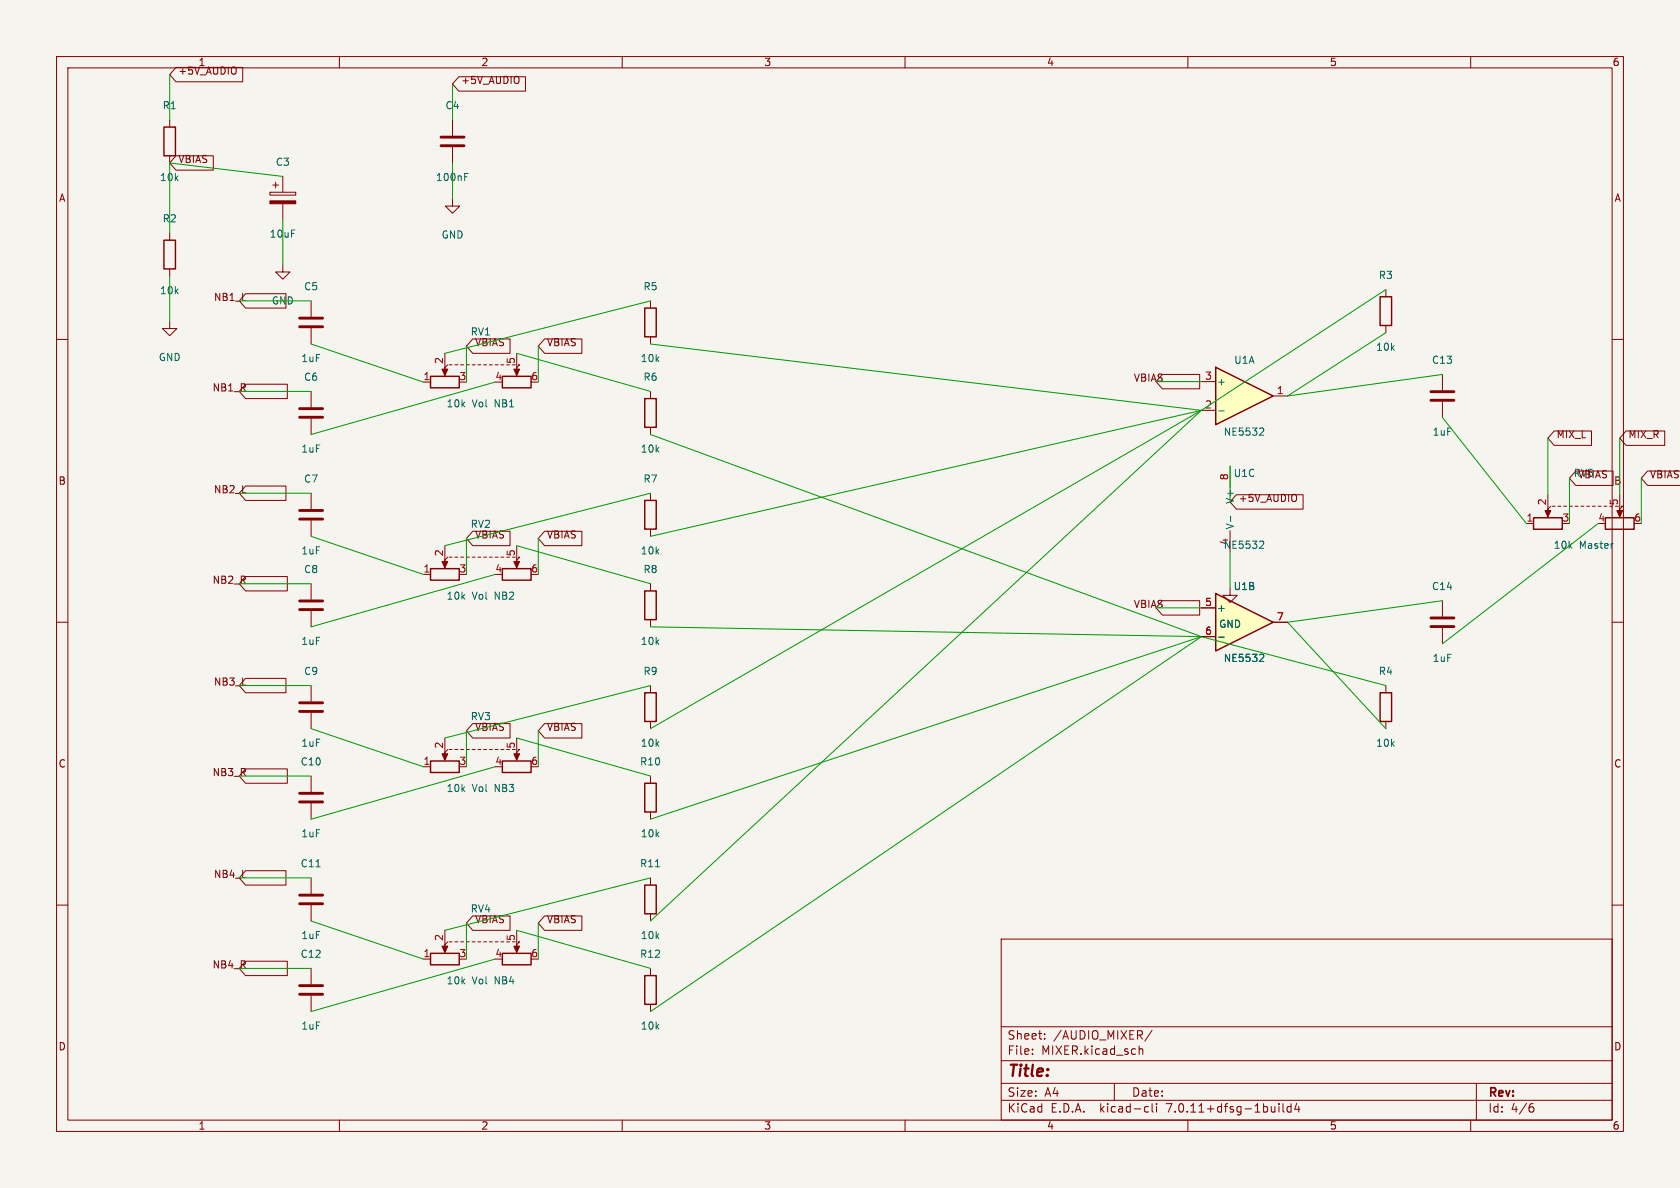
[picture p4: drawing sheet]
(kicad_sch (version 20230121) (generator eeschema)

 (paper "A4")

 (lib_symbols
  (symbol "Amplifier_Operational:LM2904" (pin_names (offset 0.127)) (in_bom yes) (on_board yes)
   (property "Reference" "U" (at 0 5.08 0) (effects (font (size 1.27 1.27)) (justify left)))
   (property "Value" "LM2904" (at 0 -5.08 0) (effects (font (size 1.27 1.27)) (justify left)))
   (property "Footprint" "" (at 0 0 0) (effects (font (size 1.27 1.27)) hide))
   (property "Datasheet" "http://www.ti.com/lit/ds/symlink/lm358.pdf" (at 0 0 0) (effects (font (size 1.27 1.27)) hide))
   (property "ki_locked" "" (at 0 0 0) (effects (font (size 1.27 1.27))))
   (symbol "LM2904_1_1"
    (polyline (pts (xy -5.08 5.08) (xy 5.08 0) (xy -5.08 -5.08) (xy -5.08 5.08)) (stroke (width 0.254) (type default)) (fill (type background)))
    (pin output line (at 7.62 0 180) (length 2.54) (name "~" (effects (font (size 1.27 1.27)))) (number "1" (effects (font (size 1.27 1.27)))))
    (pin input line (at -7.62 -2.54 0) (length 2.54) (name "-" (effects (font (size 1.27 1.27)))) (number "2" (effects (font (size 1.27 1.27)))))
    (pin input line (at -7.62 2.54 0) (length 2.54) (name "+" (effects (font (size 1.27 1.27)))) (number "3" (effects (font (size 1.27 1.27))))))
   (symbol "LM2904_2_1"
    (polyline (pts (xy -5.08 5.08) (xy 5.08 0) (xy -5.08 -5.08) (xy -5.08 5.08)) (stroke (width 0.254) (type default)) (fill (type background)))
    (pin input line (at -7.62 2.54 0) (length 2.54) (name "+" (effects (font (size 1.27 1.27)))) (number "5" (effects (font (size 1.27 1.27)))))
    (pin input line (at -7.62 -2.54 0) (length 2.54) (name "-" (effects (font (size 1.27 1.27)))) (number "6" (effects (font (size 1.27 1.27)))))
    (pin output line (at 7.62 0 180) (length 2.54) (name "~" (effects (font (size 1.27 1.27)))) (number "7" (effects (font (size 1.27 1.27))))))
   (symbol "LM2904_3_1"
    (pin power_in line (at -2.54 -7.62 90) (length 3.81) (name "V-" (effects (font (size 1.27 1.27)))) (number "4" (effects (font (size 1.27 1.27)))))
    (pin power_in line (at -2.54 7.62 270) (length 3.81) (name "V+" (effects (font (size 1.27 1.27)))) (number "8" (effects (font (size 1.27 1.27)))))))
  (symbol "Device:C" (pin_numbers hide) (pin_names (offset 0.254)) (in_bom yes) (on_board yes)
   (property "Reference" "C" (at 0.635 2.54 0) (effects (font (size 1.27 1.27)) (justify left)))
   (property "Value" "C" (at 0.635 -2.54 0) (effects (font (size 1.27 1.27)) (justify left)))
   (property "Footprint" "" (at 0.9652 -3.81 0) (effects (font (size 1.27 1.27)) hide))
   (property "Datasheet" "~" (at 0 0 0) (effects (font (size 1.27 1.27)) hide))
   (symbol "C_0_1"
    (polyline (pts (xy -2.032 -0.762) (xy 2.032 -0.762)) (stroke (width 0.508) (type default)) (fill (type none)))
    (polyline (pts (xy -2.032 0.762) (xy 2.032 0.762)) (stroke (width 0.508) (type default)) (fill (type none))))
   (symbol "C_1_1"
    (pin passive line (at 0 3.81 270) (length 2.794) (name "~" (effects (font (size 1.27 1.27)))) (number "1" (effects (font (size 1.27 1.27)))))
    (pin passive line (at 0 -3.81 90) (length 2.794) (name "~" (effects (font (size 1.27 1.27)))) (number "2" (effects (font (size 1.27 1.27)))))))
  (symbol "Device:C_Polarized" (pin_numbers hide) (pin_names (offset 0.254)) (in_bom yes) (on_board yes)
   (property "Reference" "C" (at 0.635 2.54 0) (effects (font (size 1.27 1.27)) (justify left)))
   (property "Value" "C_Polarized" (at 0.635 -2.54 0) (effects (font (size 1.27 1.27)) (justify left)))
   (property "Footprint" "" (at 0.9652 -3.81 0) (effects (font (size 1.27 1.27)) hide))
   (property "Datasheet" "~" (at 0 0 0) (effects (font (size 1.27 1.27)) hide))
   (symbol "C_Polarized_0_1"
    (rectangle (start -2.286 0.508) (end 2.286 1.016) (stroke (width 0) (type default)) (fill (type none)))
    (polyline (pts (xy -1.778 2.286) (xy -0.762 2.286)) (stroke (width 0) (type default)) (fill (type none)))
    (polyline (pts (xy -1.27 2.794) (xy -1.27 1.778)) (stroke (width 0) (type default)) (fill (type none)))
    (rectangle (start 2.286 -0.508) (end -2.286 -1.016) (stroke (width 0) (type default)) (fill (type outline))))
   (symbol "C_Polarized_1_1"
    (pin passive line (at 0 3.81 270) (length 2.794) (name "~" (effects (font (size 1.27 1.27)))) (number "1" (effects (font (size 1.27 1.27)))))
    (pin passive line (at 0 -3.81 90) (length 2.794) (name "~" (effects (font (size 1.27 1.27)))) (number "2" (effects (font (size 1.27 1.27)))))))
  (symbol "Device:R" (pin_numbers hide) (pin_names (offset 0)) (in_bom yes) (on_board yes)
   (property "Reference" "R" (at 2.032 0 90) (effects (font (size 1.27 1.27))))
   (property "Value" "R" (at 0 0 90) (effects (font (size 1.27 1.27))))
   (property "Footprint" "" (at -1.778 0 90) (effects (font (size 1.27 1.27)) hide))
   (property "Datasheet" "~" (at 0 0 0) (effects (font (size 1.27 1.27)) hide))
   (symbol "R_0_1"
    (rectangle (start -1.016 -2.54) (end 1.016 2.54) (stroke (width 0.254) (type default)) (fill (type none))))
   (symbol "R_1_1"
    (pin passive line (at 0 3.81 270) (length 1.27) (name "~" (effects (font (size 1.27 1.27)))) (number "1" (effects (font (size 1.27 1.27)))))
    (pin passive line (at 0 -3.81 90) (length 1.27) (name "~" (effects (font (size 1.27 1.27)))) (number "2" (effects (font (size 1.27 1.27)))))))
  (symbol "Device:R_Potentiometer_Dual" (pin_names (offset 1.016) hide) (in_bom yes) (on_board yes)
   (property "Reference" "RV" (at 0 3.81 0) (effects (font (size 1.27 1.27))))
   (property "Value" "R_Potentiometer_Dual" (at 0 1.905 0) (effects (font (size 1.27 1.27))))
   (property "Footprint" "" (at 6.35 -1.905 0) (effects (font (size 1.27 1.27)) hide))
   (property "Datasheet" "~" (at 6.35 -1.905 0) (effects (font (size 1.27 1.27)) hide))
   (symbol "R_Potentiometer_Dual_0_1"
    (rectangle (start -8.89 -1.524) (end -3.81 -3.556) (stroke (width 0.254) (type default)) (fill (type none)))
    (polyline (pts (xy -6.35 0) (xy -6.35 -1.016)) (stroke (width 0) (type default)) (fill (type none)))
    (polyline (pts (xy -6.35 0) (xy -6.35 -1.016)) (stroke (width 0) (type default)) (fill (type none)))
    (polyline (pts (xy -6.35 0) (xy -5.842 0.508)) (stroke (width 0) (type default)) (fill (type none)))
    (polyline (pts (xy -5.588 0.508) (xy -5.08 0.508)) (stroke (width 0) (type default)) (fill (type none)))
    (polyline (pts (xy -4.572 0.508) (xy -4.064 0.508)) (stroke (width 0) (type default)) (fill (type none)))
    (polyline (pts (xy -3.556 0.508) (xy -3.048 0.508)) (stroke (width 0) (type default)) (fill (type none)))
    (polyline (pts (xy -2.54 0.508) (xy -2.032 0.508)) (stroke (width 0) (type default)) (fill (type none)))
    (polyline (pts (xy -1.524 0.508) (xy -1.016 0.508)) (stroke (width 0) (type default)) (fill (type none)))
    (polyline (pts (xy -0.508 0.508) (xy 0 0.508)) (stroke (width 0) (type default)) (fill (type none)))
    (polyline (pts (xy 0.508 0.508) (xy 1.016 0.508)) (stroke (width 0) (type default)) (fill (type none)))
    (polyline (pts (xy 1.524 0.508) (xy 2.032 0.508)) (stroke (width 0) (type default)) (fill (type none)))
    (polyline (pts (xy 2.54 0.508) (xy 3.048 0.508)) (stroke (width 0) (type default)) (fill (type none)))
    (polyline (pts (xy 3.556 0.508) (xy 4.064 0.508)) (stroke (width 0) (type default)) (fill (type none)))
    (polyline (pts (xy 4.572 0.508) (xy 5.08 0.508)) (stroke (width 0) (type default)) (fill (type none)))
    (polyline (pts (xy 5.588 0.508) (xy 6.096 0.508)) (stroke (width 0) (type default)) (fill (type none)))
    (polyline (pts (xy 6.35 0) (xy 6.35 -1.016)) (stroke (width 0) (type default)) (fill (type none)))
    (polyline (pts (xy 6.35 0) (xy 6.35 -1.016)) (stroke (width 0) (type default)) (fill (type none)))
    (polyline (pts (xy 6.604 0.508) (xy 6.858 0.508) (xy 6.35 0)) (stroke (width 0) (type default)) (fill (type none)))
    (polyline (pts (xy -6.35 -1.397) (xy -6.858 -0.254) (xy -5.842 -0.254) (xy -6.35 -1.397)) (stroke (width 0) (type default)) (fill (type outline)))
    (polyline (pts (xy 6.35 -1.397) (xy 5.842 -0.254) (xy 6.858 -0.254) (xy 6.35 -1.397)) (stroke (width 0) (type default)) (fill (type outline)))
    (rectangle (start 3.81 -1.524) (end 8.89 -3.556) (stroke (width 0.254) (type default)) (fill (type none))))
   (symbol "R_Potentiometer_Dual_1_1"
    (pin passive line (at -10.16 -2.54 0) (length 1.27) (name "1" (effects (font (size 1.27 1.27)))) (number "1" (effects (font (size 1.27 1.27)))))
    (pin passive line (at -6.35 2.54 270) (length 2.54) (name "2" (effects (font (size 1.27 1.27)))) (number "2" (effects (font (size 1.27 1.27)))))
    (pin passive line (at -2.54 -2.54 180) (length 1.27) (name "3" (effects (font (size 1.27 1.27)))) (number "3" (effects (font (size 1.27 1.27)))))
    (pin passive line (at 2.54 -2.54 0) (length 1.27) (name "4" (effects (font (size 1.27 1.27)))) (number "4" (effects (font (size 1.27 1.27)))))
    (pin passive line (at 6.35 2.54 270) (length 2.54) (name "5" (effects (font (size 1.27 1.27)))) (number "5" (effects (font (size 1.27 1.27)))))
    (pin passive line (at 10.16 -2.54 180) (length 1.27) (name "6" (effects (font (size 1.27 1.27)))) (number "6" (effects (font (size 1.27 1.27)))))))
  (symbol "power:GND" (power) (pin_names (offset 0)) (in_bom yes) (on_board yes)
   (property "Reference" "#PWR" (at 0 -6.35 0) (effects (font (size 1.27 1.27)) hide))
   (property "Value" "GND" (at 0 -3.81 0) (effects (font (size 1.27 1.27))))
   (property "Footprint" "" (at 0 0 0) (effects (font (size 1.27 1.27)) hide))
   (property "Datasheet" "" (at 0 0 0) (effects (font (size 1.27 1.27)) hide))
   (symbol "GND_0_1"
    (polyline (pts (xy 0 0) (xy 0 -1.27) (xy 1.27 -1.27) (xy 0 -2.54) (xy -1.27 -1.27) (xy 0 -1.27)) (stroke (width 0) (type default)) (fill (type none))))
   (symbol "GND_1_1"
    (pin power_in line (at 0 0 270) (length 0) hide (name "GND" (effects (font (size 1.27 1.27)))) (number "1" (effects (font (size 1.27 1.27))))))))


 (wire (pts (xy 30 28.81) (xy 50 31.19)) (stroke (width 0) (type default)))
 (wire (pts (xy 255 106.19) (xy 227.62 110)) (stroke (width 0) (type default)))
 (wire (pts (xy 30 21.19) (xy 30 13.19)) (stroke (width 0) (type default)))
 (wire (pts (xy 115 162.81) (xy 212.38 72.54)) (stroke (width 0) (type default)))
 (wire (pts (xy 55 144.81) (xy 87.54 135.54)) (stroke (width 0) (type default)))
 (wire (pts (xy 255 113.81) (xy 282.54 92.54)) (stroke (width 0) (type default)))
 (wire (pts (xy 115 128.81) (xy 212.38 72.54)) (stroke (width 0) (type default)))
 (wire (pts (xy 55 155.19) (xy 42.3 155.19)) (stroke (width 0) (type default)))
 (wire (pts (xy 115 144.81) (xy 212.38 112.54)) (stroke (width 0) (type default)))
 (wire (pts (xy 286.35 87.46) (xy 286.35 77.46)) (stroke (width 0) (type default)))
 (wire (pts (xy 82.46 135.54) (xy 82.46 129.19)) (stroke (width 0) (type default)))
 (wire (pts (xy 95.16 67.54) (xy 95.16 61.19)) (stroke (width 0) (type default)))
 (wire (pts (xy 212.38 107.46) (xy 204.38 107.46)) (stroke (width 0) (type default)))
 (wire (pts (xy 55 162.81) (xy 74.84 169.54)) (stroke (width 0) (type default)))
 (wire (pts (xy 212.38 67.46) (xy 204.38 67.46)) (stroke (width 0) (type default)))
 (wire (pts (xy 115 53.19) (xy 78.65 62.46)) (stroke (width 0) (type default)))
 (wire (pts (xy 30 28.81) (xy 30 41.19)) (stroke (width 0) (type default)))
 (wire (pts (xy 245 121.19) (xy 212.38 112.54)) (stroke (width 0) (type default)))
 (wire (pts (xy 82.46 169.54) (xy 82.46 163.19)) (stroke (width 0) (type default)))
 (wire (pts (xy 115 76.81) (xy 212.38 112.54)) (stroke (width 0) (type default)))
 (wire (pts (xy 30 48.81) (xy 30 56.81)) (stroke (width 0) (type default)))
 (wire (pts (xy 115 155.19) (xy 78.65 164.46)) (stroke (width 0) (type default)))
 (wire (pts (xy 217.46 82.38) (xy 217.46 88.73)) (stroke (width 0) (type default)))
 (wire (pts (xy 55 87.19) (xy 42.3 87.19)) (stroke (width 0) (type default)))
 (wire (pts (xy 55 178.81) (xy 87.54 169.54)) (stroke (width 0) (type default)))
 (wire (pts (xy 55 103.19) (xy 42.3 103.19)) (stroke (width 0) (type default)))
 (wire (pts (xy 95.16 101.54) (xy 95.16 95.19)) (stroke (width 0) (type default)))
 (wire (pts (xy 55 69.19) (xy 42.3 69.19)) (stroke (width 0) (type default)))
 (wire (pts (xy 217.46 97.62) (xy 217.46 103.97)) (stroke (width 0) (type default)))
 (wire (pts (xy 115 171.19) (xy 91.35 164.46)) (stroke (width 0) (type default)))
 (wire (pts (xy 55 76.81) (xy 87.54 67.54)) (stroke (width 0) (type default)))
 (wire (pts (xy 82.46 67.54) (xy 82.46 61.19)) (stroke (width 0) (type default)))
 (wire (pts (xy 277.46 92.54) (xy 277.46 84.54)) (stroke (width 0) (type default)))
 (wire (pts (xy 55 128.81) (xy 74.84 135.54)) (stroke (width 0) (type default)))
 (wire (pts (xy 95.16 135.54) (xy 95.16 129.19)) (stroke (width 0) (type default)))
 (wire (pts (xy 82.46 101.54) (xy 82.46 95.19)) (stroke (width 0) (type default)))
 (wire (pts (xy 115 69.19) (xy 91.35 62.46)) (stroke (width 0) (type default)))
 (wire (pts (xy 55 137.19) (xy 42.3 137.19)) (stroke (width 0) (type default)))
 (wire (pts (xy 273.65 87.46) (xy 273.65 77.46)) (stroke (width 0) (type default)))
 (wire (pts (xy 245 51.19) (xy 212.38 72.54)) (stroke (width 0) (type default)))
 (wire (pts (xy 245 128.81) (xy 227.62 110)) (stroke (width 0) (type default)))
 (wire (pts (xy 55 110.81) (xy 87.54 101.54)) (stroke (width 0) (type default)))
 (wire (pts (xy 255 73.81) (xy 269.84 92.54)) (stroke (width 0) (type default)))
 (wire (pts (xy 115 94.81) (xy 212.38 72.54)) (stroke (width 0) (type default)))
 (wire (pts (xy 55 53.19) (xy 42.3 53.19)) (stroke (width 0) (type default)))
 (wire (pts (xy 245 58.81) (xy 227.62 70)) (stroke (width 0) (type default)))
 (wire (pts (xy 55 60.81) (xy 74.84 67.54)) (stroke (width 0) (type default)))
 (wire (pts (xy 115 87.19) (xy 78.65 96.46)) (stroke (width 0) (type default)))
 (wire (pts (xy 115 121.19) (xy 78.65 130.46)) (stroke (width 0) (type default)))
 (wire (pts (xy 55 171.19) (xy 42.3 171.19)) (stroke (width 0) (type default)))
 (wire (pts (xy 55 94.81) (xy 74.84 101.54)) (stroke (width 0) (type default)))
 (wire (pts (xy 95.16 169.54) (xy 95.16 163.19)) (stroke (width 0) (type default)))
 (wire (pts (xy 115 137.19) (xy 91.35 130.46)) (stroke (width 0) (type default)))
 (wire (pts (xy 115 103.19) (xy 91.35 96.46)) (stroke (width 0) (type default)))
 (wire (pts (xy 290.16 92.54) (xy 290.16 84.54)) (stroke (width 0) (type default)))
 (wire (pts (xy 55 121.19) (xy 42.3 121.19)) (stroke (width 0) (type default)))
 (wire (pts (xy 115 110.81) (xy 212.38 112.54)) (stroke (width 0) (type default)))
 (wire (pts (xy 115 178.81) (xy 212.38 112.54)) (stroke (width 0) (type default)))
 (wire (pts (xy 255 66.19) (xy 227.62 70)) (stroke (width 0) (type default)))
 (wire (pts (xy 115 60.81) (xy 212.38 72.54)) (stroke (width 0) (type default)))
 (wire (pts (xy 50 38.81) (xy 50 46.81)) (stroke (width 0) (type default)))
 (wire (pts (xy 80 21.19) (xy 80 14.84)) (stroke (width 0) (type default)))
 (wire (pts (xy 80 28.81) (xy 80 35.16)) (stroke (width 0) (type default)))

 (global_label "NB4_R" (shape input) (at 42.3 171.19 0) (effects (font (size 1.27 1.27)) (justify right bottom))
  (property "Intersheetrefs" "${INTERSHEET_REFS}" (at 42.3 171.19 0) (effects (font (size 1.27 1.27)) hide)))
 (global_label "+5V_AUDIO" (shape input) (at 30 13.19 0) (effects (font (size 1.27 1.27)) (justify left bottom))
  (property "Intersheetrefs" "${INTERSHEET_REFS}" (at 30 13.19 0) (effects (font (size 1.27 1.27)) hide)))
 (global_label "NB2_L" (shape input) (at 42.3 87.19 0) (effects (font (size 1.27 1.27)) (justify right bottom))
  (property "Intersheetrefs" "${INTERSHEET_REFS}" (at 42.3 87.19 0) (effects (font (size 1.27 1.27)) hide)))
 (global_label "VBIAS" (shape input) (at 30 28.81 0) (effects (font (size 1.27 1.27)) (justify left bottom))
  (property "Intersheetrefs" "${INTERSHEET_REFS}" (at 30 28.81 0) (effects (font (size 1.27 1.27)) hide)))
 (global_label "VBIAS" (shape input) (at 82.46 163.19 0) (effects (font (size 1.27 1.27)) (justify left bottom))
  (property "Intersheetrefs" "${INTERSHEET_REFS}" (at 82.46 163.19 0) (effects (font (size 1.27 1.27)) hide)))
 (global_label "VBIAS" (shape input) (at 95.16 95.19 0) (effects (font (size 1.27 1.27)) (justify left bottom))
  (property "Intersheetrefs" "${INTERSHEET_REFS}" (at 95.16 95.19 0) (effects (font (size 1.27 1.27)) hide)))
 (global_label "VBIAS" (shape input) (at 95.16 61.19 0) (effects (font (size 1.27 1.27)) (justify left bottom))
  (property "Intersheetrefs" "${INTERSHEET_REFS}" (at 95.16 61.19 0) (effects (font (size 1.27 1.27)) hide)))
 (global_label "VBIAS" (shape input) (at 82.46 95.19 0) (effects (font (size 1.27 1.27)) (justify left bottom))
  (property "Intersheetrefs" "${INTERSHEET_REFS}" (at 82.46 95.19 0) (effects (font (size 1.27 1.27)) hide)))
 (global_label "VBIAS" (shape input) (at 290.16 84.54 0) (effects (font (size 1.27 1.27)) (justify left bottom))
  (property "Intersheetrefs" "${INTERSHEET_REFS}" (at 290.16 84.54 0) (effects (font (size 1.27 1.27)) hide)))
 (global_label "+5V_AUDIO" (shape input) (at 217.46 88.73 0) (effects (font (size 1.27 1.27)) (justify left bottom))
  (property "Intersheetrefs" "${INTERSHEET_REFS}" (at 217.46 88.73 0) (effects (font (size 1.27 1.27)) hide)))
 (global_label "NB1_L" (shape input) (at 42.3 53.19 0) (effects (font (size 1.27 1.27)) (justify right bottom))
  (property "Intersheetrefs" "${INTERSHEET_REFS}" (at 42.3 53.19 0) (effects (font (size 1.27 1.27)) hide)))
 (global_label "VBIAS" (shape input) (at 82.46 129.19 0) (effects (font (size 1.27 1.27)) (justify left bottom))
  (property "Intersheetrefs" "${INTERSHEET_REFS}" (at 82.46 129.19 0) (effects (font (size 1.27 1.27)) hide)))
 (global_label "VBIAS" (shape input) (at 204.38 67.46 0) (effects (font (size 1.27 1.27)) (justify right bottom))
  (property "Intersheetrefs" "${INTERSHEET_REFS}" (at 204.38 67.46 0) (effects (font (size 1.27 1.27)) hide)))
 (global_label "VBIAS" (shape input) (at 277.46 84.54 0) (effects (font (size 1.27 1.27)) (justify left bottom))
  (property "Intersheetrefs" "${INTERSHEET_REFS}" (at 277.46 84.54 0) (effects (font (size 1.27 1.27)) hide)))
 (global_label "VBIAS" (shape input) (at 82.46 61.19 0) (effects (font (size 1.27 1.27)) (justify left bottom))
  (property "Intersheetrefs" "${INTERSHEET_REFS}" (at 82.46 61.19 0) (effects (font (size 1.27 1.27)) hide)))
 (global_label "MIX_R" (shape input) (at 286.35 77.46 0) (effects (font (size 1.27 1.27)) (justify left bottom))
  (property "Intersheetrefs" "${INTERSHEET_REFS}" (at 286.35 77.46 0) (effects (font (size 1.27 1.27)) hide)))
 (global_label "VBIAS" (shape input) (at 204.38 107.46 0) (effects (font (size 1.27 1.27)) (justify right bottom))
  (property "Intersheetrefs" "${INTERSHEET_REFS}" (at 204.38 107.46 0) (effects (font (size 1.27 1.27)) hide)))
 (global_label "NB3_R" (shape input) (at 42.3 137.19 0) (effects (font (size 1.27 1.27)) (justify right bottom))
  (property "Intersheetrefs" "${INTERSHEET_REFS}" (at 42.3 137.19 0) (effects (font (size 1.27 1.27)) hide)))
 (global_label "VBIAS" (shape input) (at 95.16 163.19 0) (effects (font (size 1.27 1.27)) (justify left bottom))
  (property "Intersheetrefs" "${INTERSHEET_REFS}" (at 95.16 163.19 0) (effects (font (size 1.27 1.27)) hide)))
 (global_label "+5V_AUDIO" (shape input) (at 80 14.84 0) (effects (font (size 1.27 1.27)) (justify left bottom))
  (property "Intersheetrefs" "${INTERSHEET_REFS}" (at 80 14.84 0) (effects (font (size 1.27 1.27)) hide)))
 (global_label "NB1_R" (shape input) (at 42.3 69.19 0) (effects (font (size 1.27 1.27)) (justify right bottom))
  (property "Intersheetrefs" "${INTERSHEET_REFS}" (at 42.3 69.19 0) (effects (font (size 1.27 1.27)) hide)))
 (global_label "NB3_L" (shape input) (at 42.3 121.19 0) (effects (font (size 1.27 1.27)) (justify right bottom))
  (property "Intersheetrefs" "${INTERSHEET_REFS}" (at 42.3 121.19 0) (effects (font (size 1.27 1.27)) hide)))
 (global_label "NB4_L" (shape input) (at 42.3 155.19 0) (effects (font (size 1.27 1.27)) (justify right bottom))
  (property "Intersheetrefs" "${INTERSHEET_REFS}" (at 42.3 155.19 0) (effects (font (size 1.27 1.27)) hide)))
 (global_label "MIX_L" (shape input) (at 273.65 77.46 0) (effects (font (size 1.27 1.27)) (justify left bottom))
  (property "Intersheetrefs" "${INTERSHEET_REFS}" (at 273.65 77.46 0) (effects (font (size 1.27 1.27)) hide)))
 (global_label "NB2_R" (shape input) (at 42.3 103.19 0) (effects (font (size 1.27 1.27)) (justify right bottom))
  (property "Intersheetrefs" "${INTERSHEET_REFS}" (at 42.3 103.19 0) (effects (font (size 1.27 1.27)) hide)))
 (global_label "VBIAS" (shape input) (at 95.16 129.19 0) (effects (font (size 1.27 1.27)) (justify left bottom))
  (property "Intersheetrefs" "${INTERSHEET_REFS}" (at 95.16 129.19 0) (effects (font (size 1.27 1.27)) hide)))

 (symbol (lib_id "Device:C") (at 55 159 0) (unit 1) (in_bom yes) (on_board yes) (dnp no)
  (property "Reference" "C11" (at 55 152.65 0) (effects (font (size 1.27 1.27))))
  (property "Value" "1uF" (at 55 165.35 0) (effects (font (size 1.27 1.27))))
  (property "Footprint" "Capacitor_THT:C_Disc_D5.0mm_W2.5mm_P2.50mm" (at 55 159 0) (effects (font (size 1.27 1.27)) hide))
  (property "Datasheet" "" (at 55 159 0) (effects (font (size 1.27 1.27)) hide)) (pin "1") (pin "2"))

 (symbol (lib_id "Device:C") (at 255 110 0) (unit 1) (in_bom yes) (on_board yes) (dnp no)
  (property "Reference" "C14" (at 255 103.65 0) (effects (font (size 1.27 1.27))))
  (property "Value" "1uF" (at 255 116.35 0) (effects (font (size 1.27 1.27))))
  (property "Footprint" "Capacitor_THT:C_Disc_D5.0mm_W2.5mm_P2.50mm" (at 255 110 0) (effects (font (size 1.27 1.27)) hide))
  (property "Datasheet" "" (at 255 110 0) (effects (font (size 1.27 1.27)) hide)) (pin "1") (pin "2"))

 (symbol (lib_id "Amplifier_Operational:LM2904") (at 220 110 0) (unit 2) (in_bom yes) (on_board yes) (dnp no)
  (property "Reference" "U1" (at 220 103.65 0) (effects (font (size 1.27 1.27))))
  (property "Value" "NE5532" (at 220 116.35 0) (effects (font (size 1.27 1.27))))
  (property "Footprint" "Package_DIP:DIP-8_W7.62mm" (at 220 110 0) (effects (font (size 1.27 1.27)) hide))
  (property "Datasheet" "" (at 220 110 0) (effects (font (size 1.27 1.27)) hide)) (pin "1") (pin "2") (pin "3") (pin "5") (pin "6") (pin "7") (pin "4") (pin "8"))

 (symbol (lib_id "Device:C") (at 55 107 0) (unit 1) (in_bom yes) (on_board yes) (dnp no)
  (property "Reference" "C8" (at 55 100.65 0) (effects (font (size 1.27 1.27))))
  (property "Value" "1uF" (at 55 113.35 0) (effects (font (size 1.27 1.27))))
  (property "Footprint" "Capacitor_THT:C_Disc_D5.0mm_W2.5mm_P2.50mm" (at 55 107 0) (effects (font (size 1.27 1.27)) hide))
  (property "Datasheet" "" (at 55 107 0) (effects (font (size 1.27 1.27)) hide)) (pin "1") (pin "2"))

 (symbol (lib_id "Device:C") (at 55 91 0) (unit 1) (in_bom yes) (on_board yes) (dnp no)
  (property "Reference" "C7" (at 55 84.65 0) (effects (font (size 1.27 1.27))))
  (property "Value" "1uF" (at 55 97.35 0) (effects (font (size 1.27 1.27))))
  (property "Footprint" "Capacitor_THT:C_Disc_D5.0mm_W2.5mm_P2.50mm" (at 55 91 0) (effects (font (size 1.27 1.27)) hide))
  (property "Datasheet" "" (at 55 91 0) (effects (font (size 1.27 1.27)) hide)) (pin "1") (pin "2"))

 (symbol (lib_id "Device:R") (at 115 159 0) (unit 1) (in_bom yes) (on_board yes) (dnp no)
  (property "Reference" "R11" (at 115 152.65 0) (effects (font (size 1.27 1.27))))
  (property "Value" "10k" (at 115 165.35 0) (effects (font (size 1.27 1.27))))
  (property "Footprint" "Resistor_THT:R_Axial_DIN0207_L6.3mm_D2.5mm_P10.16mm_Horizontal" (at 115 159 0) (effects (font (size 1.27 1.27)) hide))
  (property "Datasheet" "" (at 115 159 0) (effects (font (size 1.27 1.27)) hide)) (pin "1") (pin "2"))

 (symbol (lib_id "Device:C") (at 55 125 0) (unit 1) (in_bom yes) (on_board yes) (dnp no)
  (property "Reference" "C9" (at 55 118.65 0) (effects (font (size 1.27 1.27))))
  (property "Value" "1uF" (at 55 131.35 0) (effects (font (size 1.27 1.27))))
  (property "Footprint" "Capacitor_THT:C_Disc_D5.0mm_W2.5mm_P2.50mm" (at 55 125 0) (effects (font (size 1.27 1.27)) hide))
  (property "Datasheet" "" (at 55 125 0) (effects (font (size 1.27 1.27)) hide)) (pin "1") (pin "2"))

 (symbol (lib_id "power:GND") (at 50 46.81 0) (unit 1) (in_bom yes) (on_board yes) (dnp no)
  (property "Reference" "#PWR010" (at 50 40.46 0) (effects (font (size 1.27 1.27)) hide))
  (property "Value" "GND" (at 50 53.16 0) (effects (font (size 1.27 1.27))))
  (property "Footprint" "" (at 50 46.81 0) (effects (font (size 1.27 1.27)) hide))
  (property "Datasheet" "" (at 50 46.81 0) (effects (font (size 1.27 1.27)) hide)) (pin "1"))

 (symbol (lib_id "Device:R") (at 115 175 0) (unit 1) (in_bom yes) (on_board yes) (dnp no)
  (property "Reference" "R12" (at 115 168.65 0) (effects (font (size 1.27 1.27))))
  (property "Value" "10k" (at 115 181.35 0) (effects (font (size 1.27 1.27))))
  (property "Footprint" "Resistor_THT:R_Axial_DIN0207_L6.3mm_D2.5mm_P10.16mm_Horizontal" (at 115 175 0) (effects (font (size 1.27 1.27)) hide))
  (property "Datasheet" "" (at 115 175 0) (effects (font (size 1.27 1.27)) hide)) (pin "1") (pin "2"))

 (symbol (lib_id "Device:R") (at 115 107 0) (unit 1) (in_bom yes) (on_board yes) (dnp no)
  (property "Reference" "R8" (at 115 100.65 0) (effects (font (size 1.27 1.27))))
  (property "Value" "10k" (at 115 113.35 0) (effects (font (size 1.27 1.27))))
  (property "Footprint" "Resistor_THT:R_Axial_DIN0207_L6.3mm_D2.5mm_P10.16mm_Horizontal" (at 115 107 0) (effects (font (size 1.27 1.27)) hide))
  (property "Datasheet" "" (at 115 107 0) (effects (font (size 1.27 1.27)) hide)) (pin "1") (pin "2"))

 (symbol (lib_id "Device:R") (at 115 57 0) (unit 1) (in_bom yes) (on_board yes) (dnp no)
  (property "Reference" "R5" (at 115 50.65 0) (effects (font (size 1.27 1.27))))
  (property "Value" "10k" (at 115 63.35 0) (effects (font (size 1.27 1.27))))
  (property "Footprint" "Resistor_THT:R_Axial_DIN0207_L6.3mm_D2.5mm_P10.16mm_Horizontal" (at 115 57 0) (effects (font (size 1.27 1.27)) hide))
  (property "Datasheet" "" (at 115 57 0) (effects (font (size 1.27 1.27)) hide)) (pin "1") (pin "2"))

 (symbol (lib_id "Device:R_Potentiometer_Dual") (at 85 133 0) (unit 1) (in_bom yes) (on_board yes) (dnp no)
  (property "Reference" "RV3" (at 85 126.65 0) (effects (font (size 1.27 1.27))))
  (property "Value" "10k Vol NB3" (at 85 139.35 0) (effects (font (size 1.27 1.27))))
  (property "Footprint" "Potentiometer_THT:Potentiometer_Alps_RK097_Dual_Horizontal" (at 85 133 0) (effects (font (size 1.27 1.27)) hide))
  (property "Datasheet" "" (at 85 133 0) (effects (font (size 1.27 1.27)) hide)) (pin "1") (pin "2") (pin "3") (pin "4") (pin "5") (pin "6"))

 (symbol (lib_id "Device:C_Polarized") (at 50 35 0) (unit 1) (in_bom yes) (on_board yes) (dnp no)
  (property "Reference" "C3" (at 50 28.65 0) (effects (font (size 1.27 1.27))))
  (property "Value" "10uF" (at 50 41.35 0) (effects (font (size 1.27 1.27))))
  (property "Footprint" "Capacitor_THT:CP_Radial_D5.0mm_P2.00mm" (at 50 35 0) (effects (font (size 1.27 1.27)) hide))
  (property "Datasheet" "" (at 50 35 0) (effects (font (size 1.27 1.27)) hide)) (pin "1") (pin "2"))

 (symbol (lib_id "Device:R") (at 115 141 0) (unit 1) (in_bom yes) (on_board yes) (dnp no)
  (property "Reference" "R10" (at 115 134.65 0) (effects (font (size 1.27 1.27))))
  (property "Value" "10k" (at 115 147.35 0) (effects (font (size 1.27 1.27))))
  (property "Footprint" "Resistor_THT:R_Axial_DIN0207_L6.3mm_D2.5mm_P10.16mm_Horizontal" (at 115 141 0) (effects (font (size 1.27 1.27)) hide))
  (property "Datasheet" "" (at 115 141 0) (effects (font (size 1.27 1.27)) hide)) (pin "1") (pin "2"))

 (symbol (lib_id "power:GND") (at 80 35.16 0) (unit 1) (in_bom yes) (on_board yes) (dnp no)
  (property "Reference" "#PWR011" (at 80 28.81 0) (effects (font (size 1.27 1.27)) hide))
  (property "Value" "GND" (at 80 41.51 0) (effects (font (size 1.27 1.27))))
  (property "Footprint" "" (at 80 35.16 0) (effects (font (size 1.27 1.27)) hide))
  (property "Datasheet" "" (at 80 35.16 0) (effects (font (size 1.27 1.27)) hide)) (pin "1"))

 (symbol (lib_id "Device:R") (at 245 55 0) (unit 1) (in_bom yes) (on_board yes) (dnp no)
  (property "Reference" "R3" (at 245 48.65 0) (effects (font (size 1.27 1.27))))
  (property "Value" "10k" (at 245 61.35 0) (effects (font (size 1.27 1.27))))
  (property "Footprint" "Resistor_THT:R_Axial_DIN0207_L6.3mm_D2.5mm_P10.16mm_Horizontal" (at 245 55 0) (effects (font (size 1.27 1.27)) hide))
  (property "Datasheet" "" (at 245 55 0) (effects (font (size 1.27 1.27)) hide)) (pin "1") (pin "2"))

 (symbol (lib_id "Amplifier_Operational:LM2904") (at 220 70 0) (unit 1) (in_bom yes) (on_board yes) (dnp no)
  (property "Reference" "U1" (at 220 63.65 0) (effects (font (size 1.27 1.27))))
  (property "Value" "NE5532" (at 220 76.35 0) (effects (font (size 1.27 1.27))))
  (property "Footprint" "Package_DIP:DIP-8_W7.62mm" (at 220 70 0) (effects (font (size 1.27 1.27)) hide))
  (property "Datasheet" "" (at 220 70 0) (effects (font (size 1.27 1.27)) hide)) (pin "1") (pin "2") (pin "3") (pin "5") (pin "6") (pin "7") (pin "4") (pin "8"))

 (symbol (lib_id "power:GND") (at 217.46 103.97 0) (unit 1) (in_bom yes) (on_board yes) (dnp no)
  (property "Reference" "#PWR012" (at 217.46 97.62 0) (effects (font (size 1.27 1.27)) hide))
  (property "Value" "GND" (at 217.46 110.32 0) (effects (font (size 1.27 1.27))))
  (property "Footprint" "" (at 217.46 103.97 0) (effects (font (size 1.27 1.27)) hide))
  (property "Datasheet" "" (at 217.46 103.97 0) (effects (font (size 1.27 1.27)) hide)) (pin "1"))

 (symbol (lib_id "Device:C") (at 255 70 0) (unit 1) (in_bom yes) (on_board yes) (dnp no)
  (property "Reference" "C13" (at 255 63.65 0) (effects (font (size 1.27 1.27))))
  (property "Value" "1uF" (at 255 76.35 0) (effects (font (size 1.27 1.27))))
  (property "Footprint" "Capacitor_THT:C_Disc_D5.0mm_W2.5mm_P2.50mm" (at 255 70 0) (effects (font (size 1.27 1.27)) hide))
  (property "Datasheet" "" (at 255 70 0) (effects (font (size 1.27 1.27)) hide)) (pin "1") (pin "2"))

 (symbol (lib_id "Device:R") (at 115 125 0) (unit 1) (in_bom yes) (on_board yes) (dnp no)
  (property "Reference" "R9" (at 115 118.65 0) (effects (font (size 1.27 1.27))))
  (property "Value" "10k" (at 115 131.35 0) (effects (font (size 1.27 1.27))))
  (property "Footprint" "Resistor_THT:R_Axial_DIN0207_L6.3mm_D2.5mm_P10.16mm_Horizontal" (at 115 125 0) (effects (font (size 1.27 1.27)) hide))
  (property "Datasheet" "" (at 115 125 0) (effects (font (size 1.27 1.27)) hide)) (pin "1") (pin "2"))

 (symbol (lib_id "Amplifier_Operational:LM2904") (at 220 90 0) (unit 3) (in_bom yes) (on_board yes) (dnp no)
  (property "Reference" "U1" (at 220 83.65 0) (effects (font (size 1.27 1.27))))
  (property "Value" "NE5532" (at 220 96.35 0) (effects (font (size 1.27 1.27))))
  (property "Footprint" "Package_DIP:DIP-8_W7.62mm" (at 220 90 0) (effects (font (size 1.27 1.27)) hide))
  (property "Datasheet" "" (at 220 90 0) (effects (font (size 1.27 1.27)) hide)) (pin "1") (pin "2") (pin "3") (pin "5") (pin "6") (pin "7") (pin "4") (pin "8"))

 (symbol (lib_id "Device:R") (at 115 73 0) (unit 1) (in_bom yes) (on_board yes) (dnp no)
  (property "Reference" "R6" (at 115 66.65 0) (effects (font (size 1.27 1.27))))
  (property "Value" "10k" (at 115 79.35 0) (effects (font (size 1.27 1.27))))
  (property "Footprint" "Resistor_THT:R_Axial_DIN0207_L6.3mm_D2.5mm_P10.16mm_Horizontal" (at 115 73 0) (effects (font (size 1.27 1.27)) hide))
  (property "Datasheet" "" (at 115 73 0) (effects (font (size 1.27 1.27)) hide)) (pin "1") (pin "2"))

 (symbol (lib_id "Device:R") (at 245 125 0) (unit 1) (in_bom yes) (on_board yes) (dnp no)
  (property "Reference" "R4" (at 245 118.65 0) (effects (font (size 1.27 1.27))))
  (property "Value" "10k" (at 245 131.35 0) (effects (font (size 1.27 1.27))))
  (property "Footprint" "Resistor_THT:R_Axial_DIN0207_L6.3mm_D2.5mm_P10.16mm_Horizontal" (at 245 125 0) (effects (font (size 1.27 1.27)) hide))
  (property "Datasheet" "" (at 245 125 0) (effects (font (size 1.27 1.27)) hide)) (pin "1") (pin "2"))

 (symbol (lib_id "Device:R_Potentiometer_Dual") (at 280 90 0) (unit 1) (in_bom yes) (on_board yes) (dnp no)
  (property "Reference" "RV5" (at 280 83.65 0) (effects (font (size 1.27 1.27))))
  (property "Value" "10k Master" (at 280 96.35 0) (effects (font (size 1.27 1.27))))
  (property "Footprint" "Potentiometer_THT:Potentiometer_Alps_RK097_Dual_Horizontal" (at 280 90 0) (effects (font (size 1.27 1.27)) hide))
  (property "Datasheet" "" (at 280 90 0) (effects (font (size 1.27 1.27)) hide)) (pin "1") (pin "2") (pin "3") (pin "4") (pin "5") (pin "6"))

 (symbol (lib_id "Device:R") (at 30 45 0) (unit 1) (in_bom yes) (on_board yes) (dnp no)
  (property "Reference" "R2" (at 30 38.65 0) (effects (font (size 1.27 1.27))))
  (property "Value" "10k" (at 30 51.35 0) (effects (font (size 1.27 1.27))))
  (property "Footprint" "Resistor_THT:R_Axial_DIN0207_L6.3mm_D2.5mm_P10.16mm_Horizontal" (at 30 45 0) (effects (font (size 1.27 1.27)) hide))
  (property "Datasheet" "" (at 30 45 0) (effects (font (size 1.27 1.27)) hide)) (pin "1") (pin "2"))

 (symbol (lib_id "Device:R") (at 30 25 0) (unit 1) (in_bom yes) (on_board yes) (dnp no)
  (property "Reference" "R1" (at 30 18.65 0) (effects (font (size 1.27 1.27))))
  (property "Value" "10k" (at 30 31.35 0) (effects (font (size 1.27 1.27))))
  (property "Footprint" "Resistor_THT:R_Axial_DIN0207_L6.3mm_D2.5mm_P10.16mm_Horizontal" (at 30 25 0) (effects (font (size 1.27 1.27)) hide))
  (property "Datasheet" "" (at 30 25 0) (effects (font (size 1.27 1.27)) hide)) (pin "1") (pin "2"))

 (symbol (lib_id "Device:C") (at 80 25 0) (unit 1) (in_bom yes) (on_board yes) (dnp no)
  (property "Reference" "C4" (at 80 18.65 0) (effects (font (size 1.27 1.27))))
  (property "Value" "100nF" (at 80 31.35 0) (effects (font (size 1.27 1.27))))
  (property "Footprint" "Capacitor_THT:C_Disc_D5.0mm_W2.5mm_P2.50mm" (at 80 25 0) (effects (font (size 1.27 1.27)) hide))
  (property "Datasheet" "" (at 80 25 0) (effects (font (size 1.27 1.27)) hide)) (pin "1") (pin "2"))

 (symbol (lib_id "power:GND") (at 30 56.81 0) (unit 1) (in_bom yes) (on_board yes) (dnp no)
  (property "Reference" "#PWR09" (at 30 50.46 0) (effects (font (size 1.27 1.27)) hide))
  (property "Value" "GND" (at 30 63.16 0) (effects (font (size 1.27 1.27))))
  (property "Footprint" "" (at 30 56.81 0) (effects (font (size 1.27 1.27)) hide))
  (property "Datasheet" "" (at 30 56.81 0) (effects (font (size 1.27 1.27)) hide)) (pin "1"))

 (symbol (lib_id "Device:C") (at 55 73 0) (unit 1) (in_bom yes) (on_board yes) (dnp no)
  (property "Reference" "C6" (at 55 66.65 0) (effects (font (size 1.27 1.27))))
  (property "Value" "1uF" (at 55 79.35 0) (effects (font (size 1.27 1.27))))
  (property "Footprint" "Capacitor_THT:C_Disc_D5.0mm_W2.5mm_P2.50mm" (at 55 73 0) (effects (font (size 1.27 1.27)) hide))
  (property "Datasheet" "" (at 55 73 0) (effects (font (size 1.27 1.27)) hide)) (pin "1") (pin "2"))

 (symbol (lib_id "Device:C") (at 55 141 0) (unit 1) (in_bom yes) (on_board yes) (dnp no)
  (property "Reference" "C10" (at 55 134.65 0) (effects (font (size 1.27 1.27))))
  (property "Value" "1uF" (at 55 147.35 0) (effects (font (size 1.27 1.27))))
  (property "Footprint" "Capacitor_THT:C_Disc_D5.0mm_W2.5mm_P2.50mm" (at 55 141 0) (effects (font (size 1.27 1.27)) hide))
  (property "Datasheet" "" (at 55 141 0) (effects (font (size 1.27 1.27)) hide)) (pin "1") (pin "2"))

 (symbol (lib_id "Device:R_Potentiometer_Dual") (at 85 99 0) (unit 1) (in_bom yes) (on_board yes) (dnp no)
  (property "Reference" "RV2" (at 85 92.65 0) (effects (font (size 1.27 1.27))))
  (property "Value" "10k Vol NB2" (at 85 105.35 0) (effects (font (size 1.27 1.27))))
  (property "Footprint" "Potentiometer_THT:Potentiometer_Alps_RK097_Dual_Horizontal" (at 85 99 0) (effects (font (size 1.27 1.27)) hide))
  (property "Datasheet" "" (at 85 99 0) (effects (font (size 1.27 1.27)) hide)) (pin "1") (pin "2") (pin "3") (pin "4") (pin "5") (pin "6"))

 (symbol (lib_id "Device:R_Potentiometer_Dual") (at 85 167 0) (unit 1) (in_bom yes) (on_board yes) (dnp no)
  (property "Reference" "RV4" (at 85 160.65 0) (effects (font (size 1.27 1.27))))
  (property "Value" "10k Vol NB4" (at 85 173.35 0) (effects (font (size 1.27 1.27))))
  (property "Footprint" "Potentiometer_THT:Potentiometer_Alps_RK097_Dual_Horizontal" (at 85 167 0) (effects (font (size 1.27 1.27)) hide))
  (property "Datasheet" "" (at 85 167 0) (effects (font (size 1.27 1.27)) hide)) (pin "1") (pin "2") (pin "3") (pin "4") (pin "5") (pin "6"))

 (symbol (lib_id "Device:R_Potentiometer_Dual") (at 85 65 0) (unit 1) (in_bom yes) (on_board yes) (dnp no)
  (property "Reference" "RV1" (at 85 58.65 0) (effects (font (size 1.27 1.27))))
  (property "Value" "10k Vol NB1" (at 85 71.35 0) (effects (font (size 1.27 1.27))))
  (property "Footprint" "Potentiometer_THT:Potentiometer_Alps_RK097_Dual_Horizontal" (at 85 65 0) (effects (font (size 1.27 1.27)) hide))
  (property "Datasheet" "" (at 85 65 0) (effects (font (size 1.27 1.27)) hide)) (pin "1") (pin "2") (pin "3") (pin "4") (pin "5") (pin "6"))

 (symbol (lib_id "Device:C") (at 55 175 0) (unit 1) (in_bom yes) (on_board yes) (dnp no)
  (property "Reference" "C12" (at 55 168.65 0) (effects (font (size 1.27 1.27))))
  (property "Value" "1uF" (at 55 181.35 0) (effects (font (size 1.27 1.27))))
  (property "Footprint" "Capacitor_THT:C_Disc_D5.0mm_W2.5mm_P2.50mm" (at 55 175 0) (effects (font (size 1.27 1.27)) hide))
  (property "Datasheet" "" (at 55 175 0) (effects (font (size 1.27 1.27)) hide)) (pin "1") (pin "2"))

 (symbol (lib_id "Device:R") (at 115 91 0) (unit 1) (in_bom yes) (on_board yes) (dnp no)
  (property "Reference" "R7" (at 115 84.65 0) (effects (font (size 1.27 1.27))))
  (property "Value" "10k" (at 115 97.35 0) (effects (font (size 1.27 1.27))))
  (property "Footprint" "Resistor_THT:R_Axial_DIN0207_L6.3mm_D2.5mm_P10.16mm_Horizontal" (at 115 91 0) (effects (font (size 1.27 1.27)) hide))
  (property "Datasheet" "" (at 115 91 0) (effects (font (size 1.27 1.27)) hide)) (pin "1") (pin "2"))

 (symbol (lib_id "Device:C") (at 55 57 0) (unit 1) (in_bom yes) (on_board yes) (dnp no)
  (property "Reference" "C5" (at 55 50.65 0) (effects (font (size 1.27 1.27))))
  (property "Value" "1uF" (at 55 63.35 0) (effects (font (size 1.27 1.27))))
  (property "Footprint" "Capacitor_THT:C_Disc_D5.0mm_W2.5mm_P2.50mm" (at 55 57 0) (effects (font (size 1.27 1.27)) hide))
  (property "Datasheet" "" (at 55 57 0) (effects (font (size 1.27 1.27)) hide)) (pin "1") (pin "2")))
